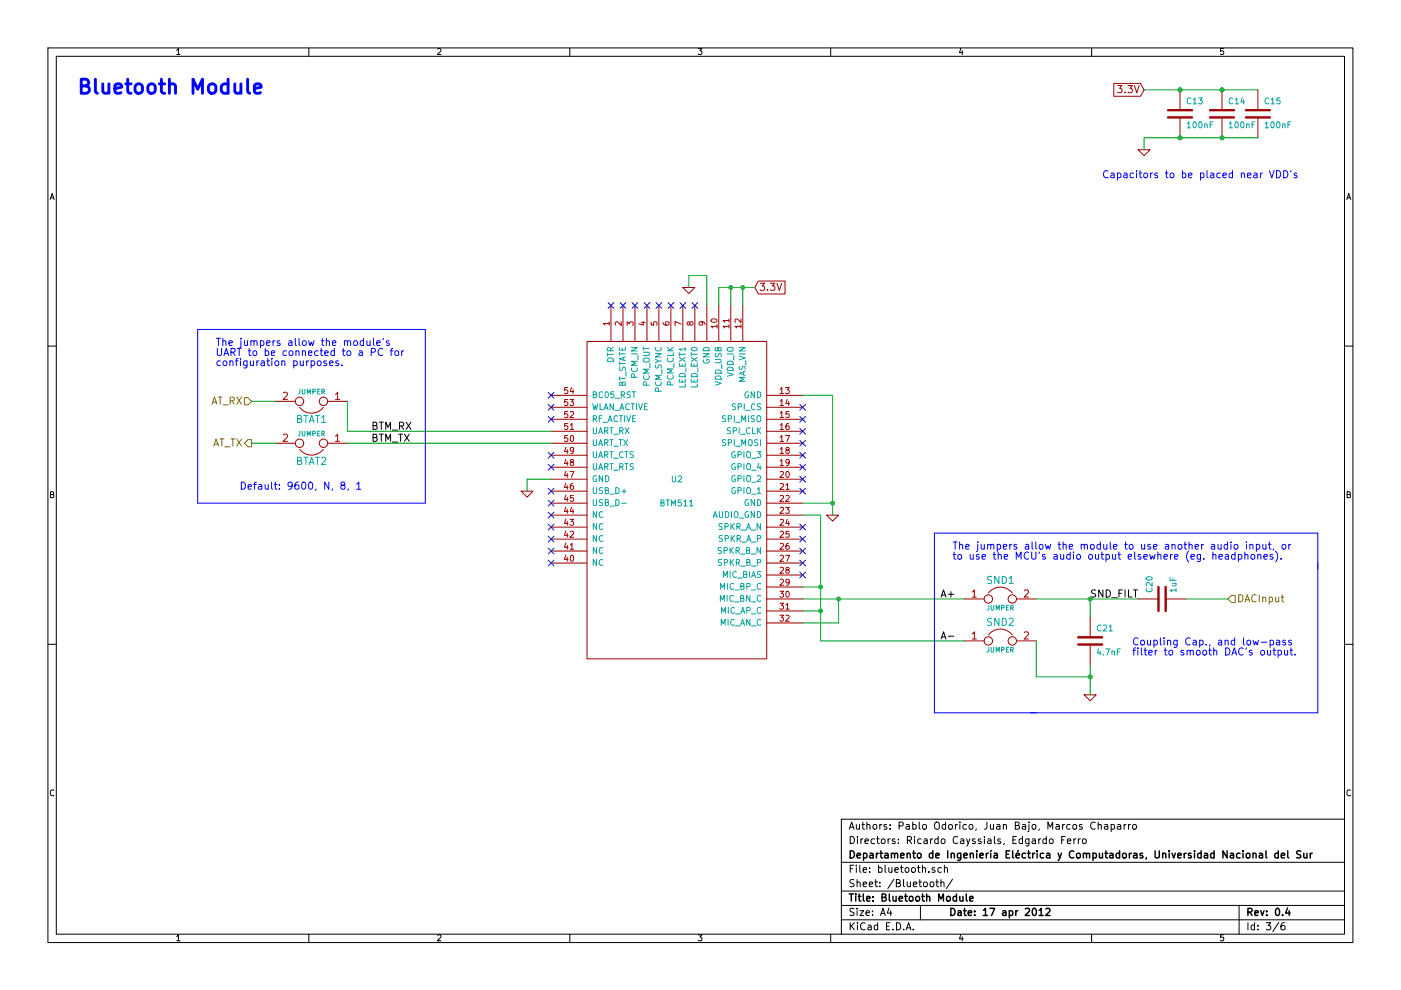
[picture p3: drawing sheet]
EESchema Schematic File Version 2  date Tue 17 Apr 2012 12:41:08 AM ART
LIBS:power
LIBS:device
LIBS:transistors
LIBS:conn
LIBS:linear
LIBS:regul
LIBS:74xx
LIBS:special
LIBS:analog_switches
LIBS:audio
LIBS:interface
LIBS:digital-audio
LIBS:opto
LIBS:BTM511
LIBS:SRF02
LIBS:W25Q80BV
LIBS:STM32F100RBT6B
LIBS:LD1117xx
EELAYER 25  0
EELAYER END
$Descr A4 11693 8268
encoding utf-8
Sheet 3 6
Title "Bluetooth Module"
Date "17 apr 2012"
Rev "0.4"
Comp "Departamento de Ingeniería Eléctrica y Computadoras, Universidad Nacional del Sur"
Comment1 "Directors: Ricardo Cayssials, Edgardo Ferro"
Comment2 "Authors: Pablo Odorico, Juan Bajo, Marcos Chaparro"
Comment3 ""
Comment4 ""
$EndDescr
$Comp
L BTM511 U2
U 1 1
P 5650 4100
F 0 "U2" H 5650 4000 50  0000 C CNN
F 1 "BTM511" H 5650 4200 50  0000 C CNN
F 4 "BTM511" H 5650 4100 60  0001 C CNN "mfg#"
	1    5650 4100
	-1   0    0    1   
$EndComp
$Comp
L C C21
U 1 1
P 9100 5350
F 0 "C21" H 9150 5450 50  0000 L CNN
F 1 "4.7nF" H 9150 5250 50  0000 L CNN
F 4 "CC0603KRX7R9BB472" H 9100 5350 60  0001 C CNN "mfg#"
	1    9100 5350
	1    0    0    -1  
$EndComp
$Comp
L GND #PWR017
U 1 1
P 9100 5800
F 0 "#PWR017" H 9100 5800 30  0001 C CNN
F 1 "GND" H 9100 5730 30  0001 C CNN
	1    9100 5800
	1    0    0    -1  
$EndComp
Text HLabel 10250 5000 2    60   Input ~ 0
DACInput
Text Notes 9450 5400 0    60   ~ 0
Coupling Cap., and low-pass\nfilter to smooth DAC's output.
$Comp
L JUMPER SND1
U 1 1
P 8350 5000
F 0 "SND1" H 8350 5150 60  0000 C CNN
F 1 "JUMPER" H 8350 4920 40  0000 C CNN
F 4 "68001-202HLF" H 8350 5000 60  0001 C CNN "mfg#"
	1    8350 5000
	1    0    0    -1  
$EndComp
$Comp
L JUMPER SND2
U 1 1
P 8350 5350
F 0 "SND2" H 8350 5500 60  0000 C CNN
F 1 "JUMPER" H 8350 5270 40  0000 C CNN
F 4 "68001-202HLF" H 8350 5350 60  0001 C CNN "mfg#"
	1    8350 5350
	1    0    0    -1  
$EndComp
$Comp
L GND #PWR018
U 1 1
P 6950 4300
F 0 "#PWR018" H 6950 4300 30  0001 C CNN
F 1 "GND" H 6950 4230 30  0001 C CNN
	1    6950 4300
	1    0    0    -1  
$EndComp
Text Notes 7950 4600 0    60   ~ 0
The jumpers allow the module to use another audio input, or\nto use the MCU's audio output elsewhere (eg. headphones).
Text GLabel 6300 2400 2    60   Input ~ 0
3.3V
$Comp
L GND #PWR019
U 1 1
P 4400 4100
F 0 "#PWR019" H 4400 4100 30  0001 C CNN
F 1 "GND" H 4400 4030 30  0001 C CNN
	1    4400 4100
	1    0    0    -1  
$EndComp
$Comp
L GND #PWR020
U 1 1
P 5750 2400
F 0 "#PWR020" H 5750 2400 30  0001 C CNN
F 1 "GND" H 5750 2330 30  0001 C CNN
	1    5750 2400
	1    0    0    -1  
$EndComp
Text HLabel 2100 3350 0    60   Input ~ 0
AT_RX
Text HLabel 2100 3700 0    60   Output ~ 0
AT_TX
NoConn ~ 6700 4800
NoConn ~ 6700 4700
NoConn ~ 6700 4600
NoConn ~ 6700 4500
NoConn ~ 6700 4400
NoConn ~ 6700 4100
NoConn ~ 6700 4000
NoConn ~ 6700 3900
NoConn ~ 6700 3800
NoConn ~ 6700 3700
NoConn ~ 6700 3600
NoConn ~ 6700 3500
NoConn ~ 6700 3400
NoConn ~ 5600 2550
NoConn ~ 5500 2550
NoConn ~ 5400 2550
NoConn ~ 5300 2550
NoConn ~ 5200 2550
NoConn ~ 5100 2550
NoConn ~ 4600 3300
NoConn ~ 4600 3800
NoConn ~ 4600 3900
NoConn ~ 4600 4100
NoConn ~ 4600 4200
NoConn ~ 4600 4300
NoConn ~ 4600 4400
NoConn ~ 4600 4500
NoConn ~ 4600 4600
NoConn ~ 4600 4700
NoConn ~ 4600 3400
NoConn ~ 4600 3500
NoConn ~ 5700 2550
NoConn ~ 5800 2550
Text Notes 2000 4100 0    60   ~ 0
Default: 9600, N, 8, 1
Text GLabel 9550 750  0    60   Input ~ 0
3.3V
$Comp
L C C14
U 1 1
P 10200 950
F 0 "C14" H 10250 1050 50  0000 L CNN
F 1 "100nF" H 10250 850 50  0000 L CNN
F 4 "C0603C104K4RACTU" H 10200 950 60  0001 C CNN "mfg#"
	1    10200 950 
	1    0    0    -1  
$EndComp
$Comp
L C C15
U 1 1
P 10500 950
F 0 "C15" H 10550 1050 50  0000 L CNN
F 1 "100nF" H 10550 850 50  0000 L CNN
F 4 "C0603C104K4RACTU" H 10500 950 60  0001 C CNN "mfg#"
	1    10500 950 
	1    0    0    -1  
$EndComp
$Comp
L GND #PWR021
U 1 1
P 9550 1250
F 0 "#PWR021" H 9550 1250 30  0001 C CNN
F 1 "GND" H 9550 1180 30  0001 C CNN
	1    9550 1250
	1    0    0    -1  
$EndComp
Text Notes 9200 1500 0    60   ~ 0
Capacitors to be placed near VDD's
Text Notes 650  800  0    118  ~ 24
Bluetooth Module
$Comp
L C C20
U 1 1
P 9700 5000
F 0 "C20" H 9750 5100 50  0000 L CNN
F 1 "1uF" H 9750 4900 50  0000 L CNN
F 4 "GRM188R60J105KA01D" H 9700 5000 60  0001 C CNN "mfg#"
	1    9700 5000
	0    -1   -1   0   
$EndComp
Text Label 7850 5000 0    60   ~ 0
A+
Text Label 7850 5350 0    60   ~ 0
A-
$Comp
L C C13
U 1 1
P 9850 950
F 0 "C13" H 9900 1050 50  0000 L CNN
F 1 "100nF" H 9900 850 50  0000 L CNN
F 4 "C0603C104K4RACTU" H 9850 950 60  0001 C CNN "mfg#"
	1    9850 950 
	1    0    0    -1  
$EndComp
Text Label 9100 5000 0    60   ~ 0
SND_FILT
$Comp
L JUMPER BTAT2
U 1 1
P 2600 3700
F 0 "BTAT2" H 2600 3850 60  0000 C CNN
F 1 "JUMPER" H 2600 3620 40  0000 C CNN
F 4 "68001-202HLF" H 2600 3700 60  0001 C CNN "mfg#"
	1    2600 3700
	-1   0    0    1   
$EndComp
$Comp
L JUMPER BTAT1
U 1 1
P 2600 3350
F 0 "BTAT1" H 2600 3500 60  0000 C CNN
F 1 "JUMPER" H 2600 3270 40  0000 C CNN
F 4 "68001-202HLF" H 2600 3350 60  0001 C CNN "mfg#"
	1    2600 3350
	-1   0    0    1   
$EndComp
Text Label 3100 3600 0    60   ~ 0
BTM_RX
Text Label 3100 3700 0    60   ~ 0
BTM_TX
Text Notes 1800 2900 0    60   ~ 0
The jumpers allow the module's\nUART to be connected to a PC for\nconfiguration purposes.
Wire Wire Line
	9100 5550 9100 5800
Wire Notes Line
	11000 4700 11000 5950
Wire Notes Line
	11000 5950 8600 5950
Wire Wire Line
	6700 5200 7000 5200
Wire Wire Line
	6700 4900 6850 4900
Wire Wire Line
	6850 5100 6700 5100
Wire Wire Line
	8650 5650 8650 5350
Wire Wire Line
	8650 5000 9500 5000
Wire Notes Line
	7800 5950 8650 5950
Wire Wire Line
	6850 4300 6850 5350
Connection ~ 6850 5100
Wire Wire Line
	6850 4300 6700 4300
Connection ~ 6850 4900
Wire Wire Line
	6950 3300 6950 4300
Wire Notes Line
	7800 4450 11000 4450
Wire Notes Line
	11000 4450 11000 4750
Wire Wire Line
	8050 5000 6700 5000
Wire Wire Line
	6850 5350 8050 5350
Wire Wire Line
	6000 2550 6000 2400
Wire Wire Line
	6200 2550 6200 2400
Connection ~ 6200 2400
Wire Wire Line
	6100 2550 6100 2400
Connection ~ 6100 2400
Wire Wire Line
	6000 2400 6300 2400
Wire Wire Line
	6950 3300 6700 3300
Wire Wire Line
	4400 4000 4400 4100
Wire Wire Line
	4400 4000 4600 4000
Wire Wire Line
	5900 2550 5900 2300
Wire Wire Line
	5900 2300 5750 2300
Wire Wire Line
	5750 2300 5750 2400
Wire Wire Line
	7000 5200 7000 5000
Connection ~ 7000 5000
Wire Wire Line
	9550 1150 9550 1250
Wire Wire Line
	10200 750  10200 750 
Wire Wire Line
	10200 1150 10200 1150
Wire Wire Line
	6700 4200 6950 4200
Connection ~ 6950 4200
Connection ~ 9100 5650
Wire Wire Line
	8650 5650 9100 5650
Wire Wire Line
	9900 5000 10250 5000
Wire Wire Line
	9100 5150 9100 5000
Connection ~ 9100 5000
Wire Notes Line
	7800 4450 7800 5950
Wire Wire Line
	9850 750  9850 750 
Wire Wire Line
	10500 750  9550 750 
Wire Wire Line
	10500 1150 9550 1150
Connection ~ 10200 750 
Connection ~ 10200 750 
Connection ~ 9850 750 
Connection ~ 9850 750 
Wire Wire Line
	9850 1150 9850 1150
Connection ~ 9850 1150
Connection ~ 9850 1150
Connection ~ 10200 1150
Connection ~ 10200 1150
Wire Wire Line
	2900 3600 4600 3600
Wire Wire Line
	2900 3700 4600 3700
Wire Wire Line
	2900 3600 2900 3350
Wire Wire Line
	2300 3350 2100 3350
Wire Wire Line
	2300 3700 2100 3700
Wire Notes Line
	3550 2750 3550 4200
Wire Notes Line
	3550 2750 1650 2750
Wire Notes Line
	1650 2750 1650 4200
Wire Notes Line
	1650 4200 3550 4200
$EndSCHEMATC
